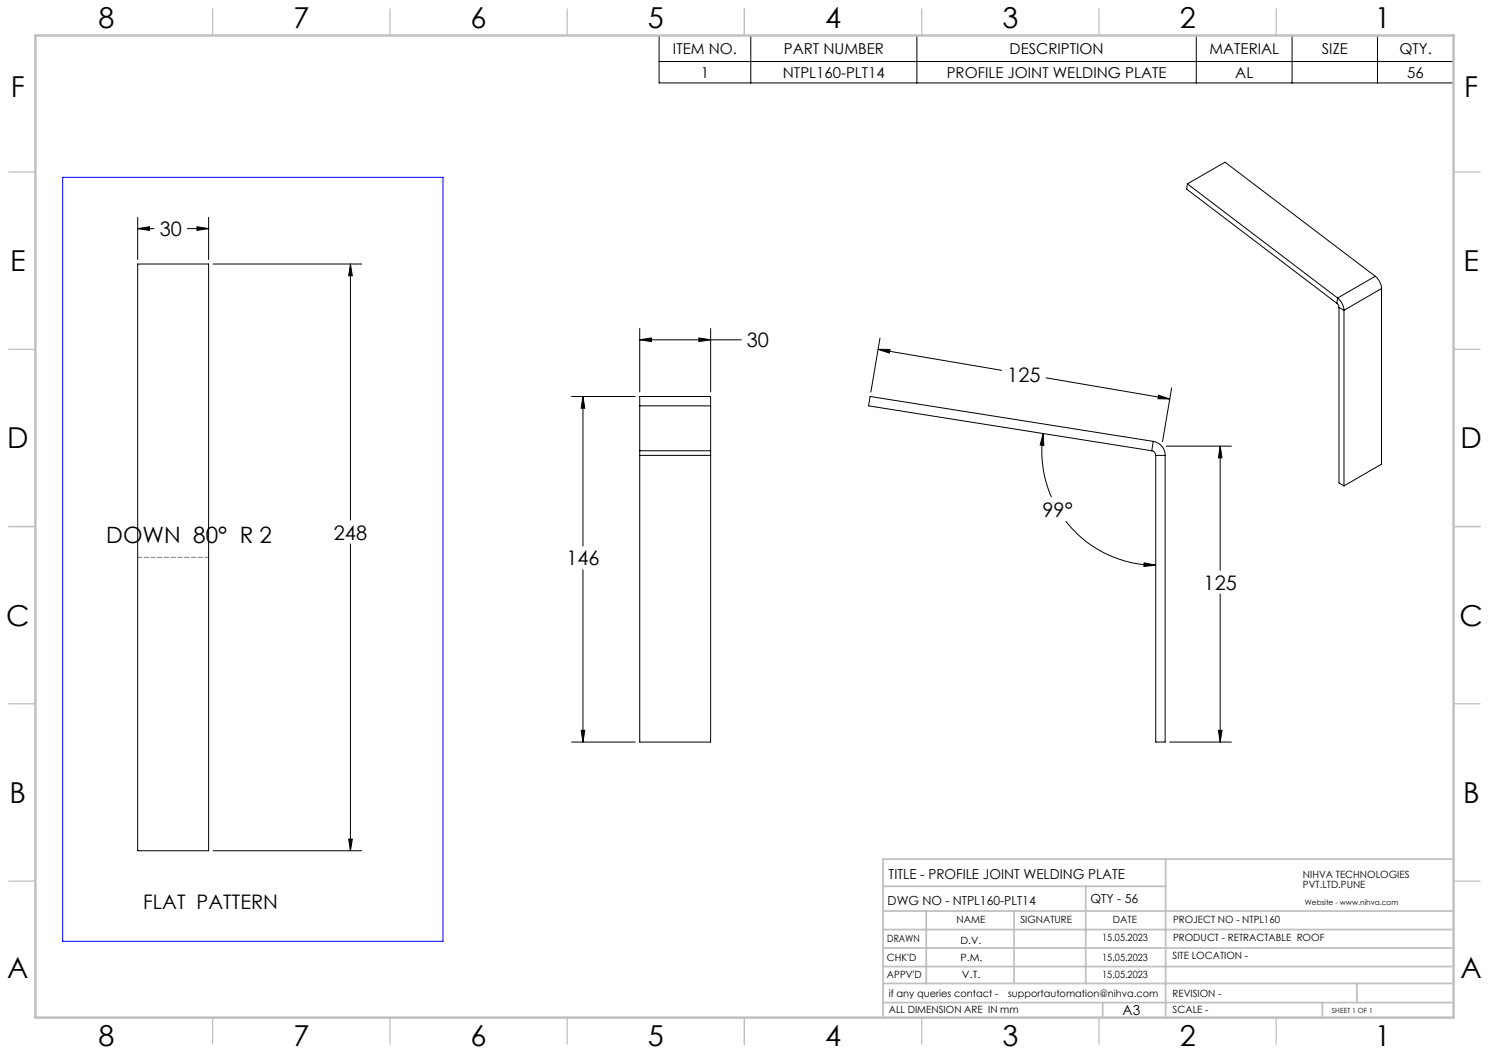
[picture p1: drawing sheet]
<svg xmlns="http://www.w3.org/2000/svg" width="420mm" height="297mm" viewBox="0 0 420 297" stroke-linecap="round" stroke-linejoin="round" font-family="sans-serif">
<g fill="none" stroke="#000" stroke-width=".28">
<path d="M185.9 10h224.1v13.4h-224.1zM185.9 17.4h224.1M211.8 10v13.4M258.6 10v13.4M337.4 10v13.4M364.5 10v13.4M388.5 10v13.4M334.9 51.9l-.2 1.4 42.4 32.2M334.9 51.9l42.4 32.2M334.9 51.9l10.6-6.1 42.4 32.1M38.8 64.5l3.4-.5v1zM38.8 74.5h20v165.5h-20z"/>
<path d="M38.8 61.3v11.9M38.8 64.5h4.7M52.8 64.5h6M55.6 64l3.2 .5-3.2 .5zM58.8 61.3v11.9M60.1 74.5h41.9M98.8 74.5l.6 3.3h-1zM98.8 74.5v72.2M387.9 77.9a4.7 4.7 0 0 1 1.8 3.5M387.9 77.9l-10.6 6.2M180.4 95.8l3.3-.5v1zM180.4 92.7v17.9"/>
<path d="M180.4 95.8h28.7M197.1 95.3l3.3 .5-3.3 .5zM200.4 92.7v17.9M247.7 98.5l3.3 .1-.1 1zM247.7 98.5l34.8 6M248.2 95.4l-2.6 15.2M377.1 85.5l.6 1.2M377.3 84.1a4.9 4.9 0 0 1 1.8 3.4M377.3 84.1l-.2 1.4M377.7 86.7l1.4 .8M377.7 86.7v49.5l1.4 .9M379.1 87.5v49.6"/>
<path d="M389.7 81.4l-10.6 6.1M389.7 81.4v49.5l-10.6 6.2M161.3 111.8h17.9M164.4 111.8l.6 3.3h-1.1zM164.4 111.8v42.2M180.4 114.5h20M295.1 106.6l34.9 5.9M326.8 111.5l3.2 1h-3.4zM330.5 109.4l-2.6 15.2M180.4 127.1v1.3M180.4 128.4v80.9h20v-80.9M180.4 127.1v-15.3h20v15.3"/>
<path d="M180.4 128.4h20M180.4 127.1h20M200.4 127.1v1.3M294.3 122.3l.1 3.3-1-.1zM294.3 122.3a32.7 32.7 0 0 0 2.3 17.9M324.9 127.1a1.27 1.27 0 0 1 1.1 1.3M325.3 124.5a4 4 0 0 1 3.3 3.9M325.3 124.5l-.4 2.6M325.3 124.5l-79.9-12.7-.4 2.7 79.9 12.6M326 128.4v80.9h2.6v-80.9M326 128.4h2.6M329 125.8h18.3"/>
<path d="M344.2 125.8l.5 3.3h-1zM344.2 125.8v35M98.8 153.4v86.6M300.6 147a32.1 32.1 0 0 0 25.4 12.4M322.7 158.7l3.3 .7-3.3 .4zM164.4 160.7v48.6M344.2 167.6v41.7M161.3 209.3h17.9M163.9 206h1.1l-.6 3.3zM329.9 209.3h17.4M343.7 206h1l-.5 3.3zM60.1 240h41.9"/>
<path d="M98.4 236.7h1l-.6 3.3z"/>
</g>
<path d="M58.9 157.2h-20" fill="none" stroke="#808080" stroke-width=".28" stroke-dasharray="1.3 .6" stroke-dashoffset=".2"/>
<g fill="none" stroke="#c0c0c0" stroke-width=".35">
<path d="M60 2.5v7.5M110 2.5v7.5M160 2.5v7.5M210 2.5v7.5M260 2.5v7.5M310 2.5v7.5M360 2.5v7.5M2.5 48.5h7.5M410 48.5h7.5M2.5 98.5h7.5M410 98.5h7.5M2.5 148.5h7.5"/>
<path d="M410 148.5h7.5M2.5 198.5h7.5M410 198.5h7.5M2.5 248.5h7.5M410 248.5h7.5M60 287v7.5M110 287v7.5M160 287v7.5M210 287v7.5M260 287v7.5M310 287v7.5M360 287v7.5"/>
</g>
<g fill="none" stroke="#c0c0c0" stroke-width=".5">
<path d="M249.1 257h160.9M249.1 250h79.7M261.3 257v20.4M286 257v20.4M306.2 250v27.4M328.8 242.3v44.7M410 242.3h-160.9v44.7M249.1 272.6h160.9M249.1 267.4h160.9M249.1 262.2h160.9M249.1 277.4h160.9M382.7 277.4v5.4"/>
<path d="M249.1 282.8h160.9M311 282.8v4.2M373 282.8v4.2"/>
</g>
<path d="M10 10h400v277h-400z" fill="none" stroke="#c0c0c0" stroke-width=".7"/>
<path d="M17.7 50h107.3v215.5h-107.3z" fill="none" stroke="#00f" stroke-width=".28"/>
<g fill="#000">
<path d="M247.7 98.5l3.3 .1-.1 1zM326.8 111.5l3.2 1h-3.4zM343.7 206h1l-.5 3.3zM344.2 125.8l.5 3.3h-1z"/>
<path d="M294.3 122.3l.1 3.3-1-.1zM322.7 158.7l3.3 .7-3.3 .4zM197.1 95.3l3.3 .5-3.3 .5zM180.4 95.8l3.3-.5v1zM164.4 111.8l.6 3.3h-1.1zM163.9 206h1.1l-.6 3.3zM55.6 64l3.2 .5-3.2 .5zM38.8 64.5l3.4-.5v1zM98.4 236.7h1l-.6 3.3zM98.8 74.5l.6 3.3h-1z"/>
</g>
<g font-size="8.1">
<text x="27.8" y="8">8</text>
<text x="82.8" y="8">7</text>
<text x="132.8" y="8">6</text>
<text x="182.8" y="8">5</text>
<text x="232.8" y="8">4</text>
<text x="282.8" y="8">3</text>
<text x="332.8" y="8">2</text>
<text x="387.8" y="8">1</text>
<text x="3" y="27.2">F</text>
<text x="413" y="27.2">F</text>
<text x="2.8" y="76.5">E</text>
<text x="412.8" y="76.5">E</text>
<text x="2" y="126.5">D</text>
<text x="412" y="126.5">D</text>
<text x="1.7" y="176.5">C</text>
<text x="411.7" y="176.5">C</text>
<text x="2.7" y="226.5">B</text>
<text x="412.7" y="226.5">B</text>
<text x="2" y="275.7">A</text>
<text x="412" y="275.7">A</text>
<text x="27.8" y="295">8</text>
<text x="82.8" y="295">7</text>
<text x="132.8" y="295">6</text>
<text x="182.8" y="295">5</text>
<text x="232.8" y="295">4</text>
<text x="282.8" y="295">3</text>
<text x="332.8" y="295">2</text>
<text x="387.8" y="295">1</text>
</g>
<text font-size="6.3" x="30" y="153.1">DOWN 80° R 2</text>
<g font-size="5.6">
<text x="45" y="66.6">30</text>
<text x="210.7" y="98">30</text>
<text x="284.1" y="107.6">125</text>
<text x="294.1" y="145.7">99°</text>
<text x="94.2" y="152.2">248</text>
<text x="159.8" y="159.5">146</text>
<text x="339.5" y="166.3">125</text>
<text x="40.4" y="256.4">FLAT PATTERN</text>
</g>
<g font-size="4.2">
<text x="189.8" y="15.2">ITEM NO.</text>
<text x="221.1" y="15.2">PART NUMBER</text>
<text x="284.8" y="15.2">DESCRIPTION</text>
<text x="341.1" y="15.2">MATERIAL</text>
<text x="372.8" y="15.2">SIZE</text>
<text x="394.7" y="15.2">QTY.</text>
<text x="197.7" y="21.9">1</text>
<text x="220.8" y="21.9">NTPL160-PLT14</text>
<text x="267.1" y="21.9">PROFILE JOINT WELDING PLATE</text>
<text x="348.4" y="21.9">AL</text>
<text x="396.9" y="21.9">56</text>
</g>
<g font-size="3.9">
<text x="250.7" y="247.9">TITLE - PROFILE JOINT WELDING PLATE</text>
<text x="316.7" y="286.4">A3</text>
</g>
<g font-size="3.5">
<text x="250.4" y="255.1">DWG NO - NTPL160-PLT14</text>
<text x="307.6" y="254.8">QTY - 56</text>
</g>
<g font-size="2.8">
<text x="367.5" y="247.7">NIHVA TECHNOLOGIES</text>
<text x="367.5" y="250.5">PVT.LTD.PUNE</text>
<text x="269.8" y="260.4">NAME</text>
<text x="287.8" y="260.4">SIGNATURE</text>
<text x="313.9" y="260.5">DATE</text>
<text x="330.9" y="260.5">PROJECT NO - NTPL160</text>
<text x="250.3" y="265.7">DRAWN</text>
<text x="270.9" y="266.1">D.V.</text>
<text x="310.9" y="265.5">15.05.2023</text>
<text x="330.9" y="265.5">PRODUCT - RETRACTABLE ROOF</text>
<text x="250.2" y="271.1">CHK'D</text>
<text x="250.2" y="275.8">APPV'D</text>
<text x="270.9" y="271.1">P.M.</text>
<text x="271.3" y="275.8">V.T.</text>
<text x="310.9" y="271.1">15.05.2023</text>
<text x="310.9" y="275.8">15.05.2023</text>
<text x="330.7" y="270.6">SITE LOCATION -</text>
<text x="250.7" y="281.1">if any queries contact -</text>
<text x="284.3" y="281.1">supportautomation@nihva.com</text>
<text x="330.7" y="281.1">REVISION -</text>
<text x="250.7" y="285.6">ALL DIMENSION ARE IN mm</text>
<text x="330.7" y="285.6">SCALE -</text>
</g>
<text font-size="2.1" x="368.1" y="255.1">Website - www.nihva.com</text>
<text font-size="2" x="375.7" y="285.6">SHEET 1 OF 1</text>
</svg>
